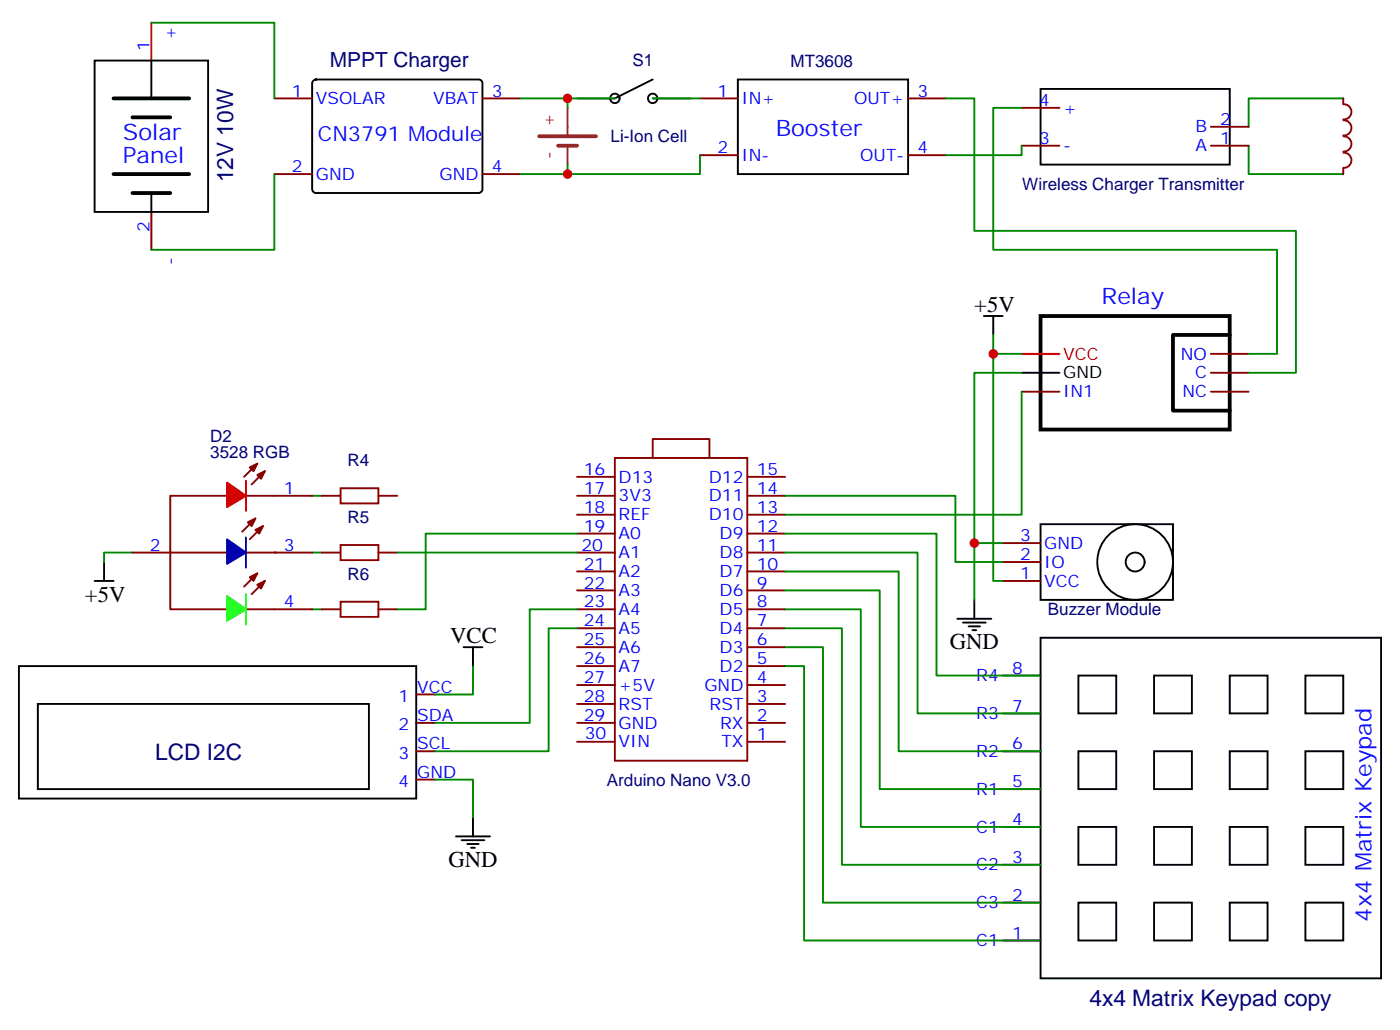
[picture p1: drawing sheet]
<svg xmlns="http://www.w3.org/2000/svg" width="261mm" height="192mm" viewBox="0 0 261 192" stroke-linecap="round" stroke-linejoin="round" font-family="sans-serif">
<g fill="none" stroke="#008700" stroke-width=".35">
<path d="M28.2 4.2h23v14.1M97 18.3h8.8v1.8M105.8 18.3h8.9M121.7 18.3h8.8M176.4 18.3h5.3v24.7h60v26.5h-8.9M250.5 18.3h-17.7v5.3M51.2 32.5v14.1h-23M105.8 30.7v1.8h-8.8M130.5 28.9v3.6h-24.7M190.5 20.1h-5.3v26.5h52.9v19.4h-5.3M190.5 27.2v1.7h-14.1M232.8 27.2v5.3h17.7"/>
<path d="M185.2 62.4v3.6h5.3M185.2 66v42.3h1.8M190.5 69.5h-8.8v31.7M190.5 73v23h-44.1M58.2 92.4h1.8M107.6 99.5h-28.2v14.1h-5.3M146.4 99.5h28.2v26.4h19.4M146.4 92.4h31.8v12.4h8.8M24.7 103h-5.3v1.8M58.2 103h1.8M58.2 113.6h1.8M74.1 103h33.5"/>
<path d="M107.6 113.6h-8.8v21.2h-17.7M107.6 117.1h-5.3v23h-21.2M146.4 117.1h10.6v44.1h37M146.4 113.6h14.1v40.6h33.5M146.4 110.1h17.6v37h30M146.4 106.5h21.2v33.6h26.4M146.4 103h24.7v30h22.9M187 101.2h-5.3v10.6M88.2 124.2v5.3h-7.1M146.4 124.2h3.5v51.1h44.1M146.4 120.6h7.1v47.7h40.5M81.1 145.3h7.1v7.1"/>
</g>
<g fill="none" stroke="#870000" stroke-width=".35">
<path d="M51.2 18.3h7M90 18.3h7M107.6 18.3h7.1M121.7 18.3h7.1M130.5 18.3h7.1M169.3 18.3h7.1M250.5 18.3v1.1M250.5 19.4a1.41 1.41 0 0 1 1.5 1.5 1.41 1.41 0 0 1-1.5 1.4M28.2 39.5v7.1M51.2 32.5h7M90 32.5h7M130.5 28.9h7.1"/>
<path d="M169.3 28.9h7.1M190.5 27.2h7.1M190.5 20.1h7.1M225.8 27.2h7M225.8 23.6h7M250.5 31.4v1.1M250.5 28.5a1.41 1.41 0 0 1 1.5 1.4 1.41 1.41 0 0 1-1.5 1.4M250.5 22.4a1.41 1.41 0 0 1 1.5 1.4 1.41 1.41 0 0 1-1.5 1.4M250.5 25.4a1.41 1.41 0 0 1 1.5 1.4 1.41 1.41 0 0 1-1.5 1.4M190.5 73h7.1M225.8 66h7M225.8 69.5h7"/>
<path d="M225.8 73h7M47.6 96.7l-2.4 2.4M48 86.4l-2.5 2.5M49 98.1l-2.4 2.4M49.4 87.8l-2.5 2.5M58.2 92.4h-26.5v21.2h26.5M60 92.4h3.5M70.6 92.4h3.5M107.6 92.4h7.1M107.6 88.9h7.1M107.6 99.5h7.1M107.6 96h7.1"/>
<path d="M114.7 85.4h24.6v56.4h-24.6zM121.7 85.4v-3.6h10.6v3.6M139.3 92.4h7.1M139.3 88.9h7.1M139.3 99.5h7.1M139.3 96h7.1M24.7 103h33.5M48 106.9l-2.5 2.5M49.4 108.3l-2.5 2.5M60 113.6h3.5M60 103h3.5M70.6 113.6h3.5"/>
<path d="M70.6 103h3.5M107.6 117.1h7.1M107.6 113.6h7.1M107.6 110.1h7.1M107.6 106.5h7.1M107.6 103h7.1M139.3 117.1h7.1M139.3 113.6h7.1M139.3 110.1h7.1M139.3 106.5h7.1M139.3 103h7.1M187 108.3h7"/>
<path d="M187 104.8h7M187 101.2h7M77.6 134.8h3.5M77.6 129.5h3.5M107.6 138.3h7.1M107.6 134.8h7.1M107.6 131.2h7.1M107.6 127.7h7.1M107.6 124.2h7.1M107.6 120.6h7.1M139.3 138.3h7.1M139.3 134.8h7.1"/>
<path d="M139.3 131.2h7.1M139.3 127.7h7.1M139.3 124.2h7.1M139.3 120.6h7.1M187 133h7M187 125.9h7M77.6 140.1h3.5M77.6 145.3h3.5M187 154.2h7M187 147.1h7M187 140.1h7M187 175.3h7"/>
<path d="M187 168.3h7M187 161.2h7"/>
</g>
<g fill="none" stroke="#000" stroke-width=".35">
<path d="M17.6 11.3h21.2v28.2h-21.2zM28.2 11.3v7M58.4 15l.5-.2h30.4a.71 .71 0 0 1 .7 .7v19.8a.76 .76 0 0 1-.7 .7h-30.4a.76 .76 0 0 1-.7-.7v-19.8zM121.7 14.8l-7 3.5M137.6 14.8h31.7v17.7h-31.7zM194 16.6h35.3v14.1h-35.3zM28.2 36v3.5M183.4 58.9h3.6M185.2 58.9v3.5M190.5 69.5h7.1M194 97.7h24.7v14.1h-24.7zM17.6 108.3h3.6"/>
<path d="M19.4 104.8v3.5M178.5 115.4h6.4M179.6 116.1h4.2M180.6 116.8h2.1M181.3 117.5h.7M181.7 111.8v3.6M194 118.9h63.5v63.5h-63.5zM3.5 124.2h74.1v24.7h-74.1zM7.1 131.2h61.7v15.9h-61.7zM86.4 120.6h3.6M88.2 120.6v3.6M201.1 125.9h7v7.1h-7z"/>
<path d="M215.2 125.9h7v7.1h-7zM229.3 125.9h7.1v7.1h-7.1zM243.4 125.9h7.1v7.1h-7.1zM85 155.9h6.4M86.1 156.6h4.2M87.1 157.3h2.2M87.8 158h.7M88.2 152.4v3.5M201.1 154.2h7v7h-7zM201.1 140.1h7v7h-7zM215.2 154.2h7v7h-7zM215.2 140.1h7v7h-7z"/>
<path d="M229.3 154.2h7.1v7h-7.1zM229.3 140.1h7.1v7h-7.1zM243.4 154.2h7.1v7h-7.1zM243.4 140.1h7.1v7h-7.1zM201.1 168.3h7v7h-7zM215.2 168.3h7v7h-7zM229.3 168.3h7.1v7h-7.1zM243.4 168.3h7.1v7h-7.1z"/>
<circle cx="114.7" cy="18.3" r=".88"/>
<circle cx="121.7" cy="18.3" r=".88"/>
<circle cx="211.7" cy="104.8" r="7.1"/>
<circle cx="211.7" cy="104.8" r="1.76"/>
</g>
<path d="M21.2 18.3h14.1M21.2 32.5h14.1M24.7 21.9h7M24.7 36h7M194 58.9h35.3v21.2h-35.3zM229.3 62.4h-10.6v14.2h10.6" fill="none" stroke="#000" stroke-width=".71"/>
<path d="M28.2 4.2v7.1M190.5 66h7.1M45.9 89.6v5.6" fill="none" stroke="#f00" stroke-width=".35"/>
<path d="M100.5 25.4h10.6M104.1 27.2h3.5" fill="none" stroke="#8c2424" stroke-width=".71"/>
<path d="M105.8 20.1v4.9M105.8 27.2v3.5" fill="none" stroke="#8c2424" stroke-width=".35"/>
<path d="M63.5 91h7.1v2.8h-7.1zM63.5 101.6h7.1v2.8h-7.1zM63.5 112.2h7.1v2.8h-7.1z" fill="none" stroke="#a10000" stroke-width=".35"/>
<path d="M42.3 90l3.6 2.4-3.6 2.1z" fill="#f00" stroke="#f00" stroke-width=".35"/>
<g fill="#870000" stroke="#870000" stroke-width=".35">
<path d="M46.6 87.1l1.4-.7-.7 1.4z"/>
<path d="M48 88.5l1.4-.7-.7 1.5z"/>
<path d="M47.6 98.8l1.4-.7-.7 1.4z"/>
<path d="M46.2 97.4l1.4-.7-.7 1.4z"/>
<path d="M48 109l1.4-.7-.7 1.4z"/>
<path d="M46.6 107.6l1.4-.7-.7 1.4z"/>
</g>
<path d="M45.9 100.2v5.6" fill="none" stroke="#009" stroke-width=".35"/>
<path d="M42.3 100.5l3.6 2.5-3.6 2.1z" fill="#009" stroke="#009" stroke-width=".35"/>
<path d="M45.9 110.8v5.6" fill="none" stroke="#0f0" stroke-width=".35"/>
<path d="M42.3 111.1l3.6 2.5-3.6 2.1z" fill="#0f0" stroke="#0f0" stroke-width=".35"/>
<g fill="#c00">
<circle cx="105.8" cy="18.3" r=".88"/>
<circle cx="105.8" cy="32.5" r=".88"/>
<circle cx="181.7" cy="101.2" r=".88"/>
<circle cx="185.2" cy="66" r=".88"/>
</g>
<g font-size="4.2" fill="#00f">
<text x="22.9" y="26.2">Solar</text>
<text x="144.6" y="25.4">Booster</text>
<text x="22.9" y="30.4">Panel</text>
<text x="205.4" y="56.7">Relay</text>
<text x="255.8" y="171.8" transform="rotate(-90 255.8 171.8)">4x4 Matrix Keypad</text>
</g>
<g font-size="4.2" fill="#000080">
<text x="43.5" y="34" transform="rotate(-90 43.5 34)">12V 10W</text>
<text x="28.9" y="141.6">LCD I2C</text>
<text x="203.1" y="187.5">4x4 Matrix Keypad copy</text>
</g>
<g font-size="4.2">
<text x="181.7" y="58.2">+5V</text>
<text x="15.8" y="112.1">+5V</text>
<text x="84" y="119.9">VCC</text>
<text x="177.1" y="121">GND</text>
<text x="83.6" y="161.6">GND</text>
</g>
<text font-size="3.9" fill="#000080" x="61.5" y="12.6">MPPT Charger</text>
<text font-size="3.9" fill="#00f" x="59.3" y="26.4">CN3791 Module</text>
<g font-size="3.2" fill="#00f">
<text x="27.9" y="9.5" transform="rotate(-90 27.9 9.5)">1</text>
<text x="32.8" y="7.5" transform="rotate(-90 32.8 7.5)">+</text>
<text x="54.4" y="18">1</text>
<text x="91.7" y="18">3</text>
<text x="133.8" y="18">1</text>
<text x="171.1" y="18">3</text>
<text x="58.9" y="19.4">VSOLAR</text>
<text x="80.8" y="19.4">VBAT</text>
<text x="138.3" y="19.4">IN+</text>
<text x="159.3" y="19.4">OUT+</text>
<text x="193.8" y="19.8">4</text>
<text x="198.3" y="21.2">+</text>
<text x="227.5" y="23.3">2</text>
<text x="133.8" y="28.6">2</text>
<text x="138.3" y="30">IN-</text>
<text x="160.4" y="30">OUT-</text>
<text x="171.1" y="28.6">4</text>
<text x="193.8" y="26.8">3</text>
<text x="198.3" y="28.2">-</text>
<text x="222.9" y="24.7">B</text>
<text x="222.9" y="28.2">A</text>
<text x="227.5" y="26.8">1</text>
<text x="54.4" y="32.1">2</text>
<text x="58.9" y="33.5">GND</text>
<text x="82" y="33.5">GND</text>
<text x="91.7" y="32.1">4</text>
<text x="27.9" y="43.3" transform="rotate(-90 27.9 43.3)">2</text>
<text x="32.8" y="49.4" transform="rotate(-90 32.8 49.4)">-</text>
<text x="220.2" y="67">NO</text>
<text x="222.9" y="70.6">C</text>
<text x="198.3" y="74.1">IN1</text>
<text x="220.5" y="74.1">NC</text>
<text x="108.9" y="88.5">16</text>
<text x="115.4" y="90">D13</text>
<text x="132.2" y="90">D12</text>
<text x="141.1" y="88.5">15</text>
<text x="52.9" y="92.1">1</text>
<text x="108.9" y="95.6">18</text>
<text x="108.9" y="92.1">17</text>
<text x="115.4" y="93.5">3V3</text>
<text x="132.2" y="93.5">D11</text>
<text x="141.1" y="92.1">14</text>
<text x="141.1" y="95.6">13</text>
<text x="108.9" y="99.1">19</text>
<text x="115.4" y="100.5">A0</text>
<text x="115.4" y="97">REF</text>
<text x="132.2" y="97">D10</text>
<text x="134.2" y="100.5">D9</text>
<text x="141.1" y="99.1">12</text>
<text x="190.2" y="100.9">3</text>
<text x="28" y="102.7">2</text>
<text x="52.9" y="102.7">3</text>
<text x="108.4" y="102.7">20</text>
<text x="108.9" y="106.2">21</text>
<text x="115.4" y="107.6">A2</text>
<text x="115.4" y="104.1">A1</text>
<text x="134.2" y="107.6">D7</text>
<text x="134.2" y="104.1">D8</text>
<text x="141.1" y="106.2">10</text>
<text x="141.1" y="102.7">11</text>
<text x="190.2" y="107.9">1</text>
<text x="190.2" y="104.4">2</text>
<text x="194.7" y="105.8">IO</text>
<text x="194.7" y="102.3">GND</text>
<text x="52.9" y="113.2">4</text>
<text x="108.9" y="113.2">23</text>
<text x="108.9" y="109.7">22</text>
<text x="115.4" y="111.1">A3</text>
<text x="134.2" y="111.1">D6</text>
<text x="141.1" y="113.2">8</text>
<text x="141.1" y="109.7">9</text>
<text x="194.7" y="109.4">VCC</text>
<text x="108.9" y="116.8">24</text>
<text x="115.4" y="118.2">A5</text>
<text x="115.4" y="114.7">A4</text>
<text x="134.2" y="118.2">D4</text>
<text x="134.2" y="114.7">D5</text>
<text x="141.1" y="116.8">7</text>
<text x="108.9" y="123.8">26</text>
<text x="108.9" y="120.3">25</text>
<text x="115.4" y="125.2">A7</text>
<text x="115.4" y="121.7">A6</text>
<text x="134.2" y="125.2">D2</text>
<text x="134.2" y="121.7">D3</text>
<text x="141.1" y="123.8">5</text>
<text x="141.1" y="120.3">6</text>
<text x="188.7" y="125.6">8</text>
<text x="74.3" y="130.9">1</text>
<text x="77.8" y="129.1">VCC</text>
<text x="108.9" y="130.9">28</text>
<text x="108.9" y="127.4">27</text>
<text x="115.4" y="128.8">+5V</text>
<text x="131.4" y="128.8">GND</text>
<text x="141.1" y="130.9">3</text>
<text x="141.1" y="127.4">4</text>
<text x="182" y="127">R4</text>
<text x="74.3" y="136.2">2</text>
<text x="77.8" y="134.4">SDA</text>
<text x="108.9" y="134.4">29</text>
<text x="109" y="137.8">30</text>
<text x="115.4" y="135.8">GND</text>
<text x="115.4" y="132.3">RST</text>
<text x="132.3" y="132.3">RST</text>
<text x="134.3" y="135.8">RX</text>
<text x="141.1" y="137.9">1</text>
<text x="141.1" y="134.4">2</text>
<text x="182" y="134.1">R3</text>
<text x="188.7" y="132.6">7</text>
<text x="74.3" y="141.5">3</text>
<text x="77.8" y="139.7">SCL</text>
<text x="115.4" y="139.3">VIN</text>
<text x="134.5" y="139.3">TX</text>
<text x="182" y="141.1">R2</text>
<text x="188.7" y="139.7">6</text>
<text x="74.3" y="146.8">4</text>
<text x="77.8" y="145">GND</text>
<text x="182" y="148.2">R1</text>
<text x="188.7" y="146.8">5</text>
<text x="182" y="155.2">C1</text>
<text x="188.7" y="153.8">4</text>
<text x="188.7" y="160.9">3</text>
<text x="182" y="162.3">C2</text>
<text x="188.7" y="167.9">2</text>
<text x="182" y="169.3">C3</text>
<text x="182" y="176.4">C1</text>
<text x="188.7" y="175">1</text>
</g>
<g font-size="3.2" fill="#000080">
<text x="117.9" y="12.4">S1</text>
<text x="147.4" y="12.5">MT3608</text>
<text x="113.9" y="26.5">Li-Ion Cell</text>
<text x="190.6" y="35.4">Wireless Charger Transmitter</text>
<text x="39.2" y="82.4">D2</text>
<text x="39.2" y="85.4">3528 RGB</text>
<text x="64.8" y="87">R4</text>
<text x="64.8" y="97.6">R5</text>
<text x="64.8" y="108.1">R6</text>
<text x="195.4" y="114.7">Buzzer Module</text>
<text x="113.2" y="146.5">Arduino Nano V3.0</text>
</g>
<g font-size="3.2" fill="#8d2323">
<text x="103.4" y="23.8" transform="rotate(-90 103.4 23.8)">+</text>
<text x="103.4" y="29.6" transform="rotate(-90 103.4 29.6)">-</text>
</g>
<text font-size="3.2" fill="#f00" x="198.3" y="67">VCC</text>
<text font-size="3.2" x="198.3" y="70.6">GND</text>
</svg>
